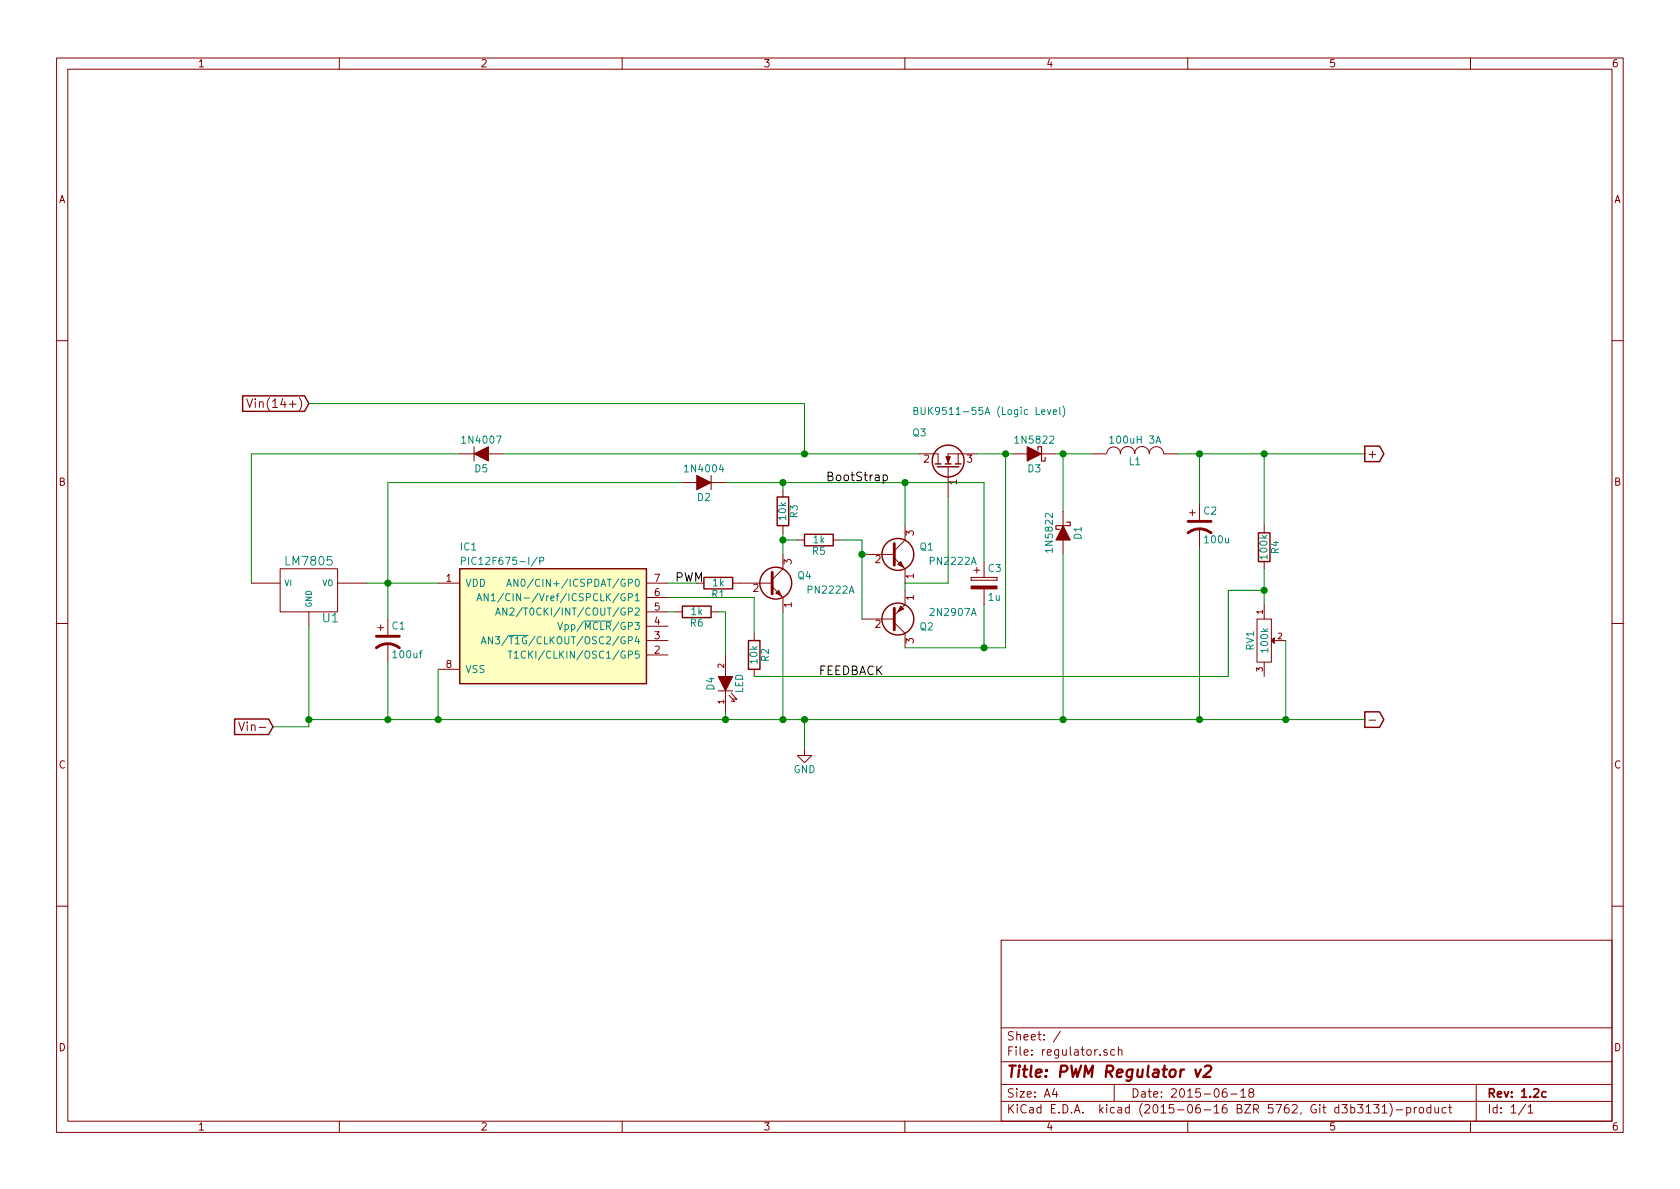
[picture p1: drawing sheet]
EESchema Schematic File Version 2
LIBS:regulator-rescue
LIBS:power
LIBS:device
LIBS:transistors
LIBS:conn
LIBS:linear
LIBS:regul
LIBS:74xx
LIBS:cmos4000
LIBS:adc-dac
LIBS:memory
LIBS:xilinx
LIBS:microcontrollers
LIBS:dsp
LIBS:microchip
LIBS:analog_switches
LIBS:motorola
LIBS:texas
LIBS:intel
LIBS:audio
LIBS:interface
LIBS:digital-audio
LIBS:philips
LIBS:display
LIBS:cypress
LIBS:siliconi
LIBS:opto
LIBS:atmel
LIBS:contrib
LIBS:valves
LIBS:microchip_dspic33dsc
LIBS:microchip_pic10mcu
LIBS:microchip_pic12mcu
LIBS:microchip_pic16mcu
LIBS:microchip_pic18mcu
LIBS:microchip_pic32mcu
LIBS:regulator-cache
EELAYER 25 0
EELAYER END
$Descr A4 11693 8268
encoding utf-8
Sheet 1 1
Title "PWM Regulator v2"
Date "2015-06-18"
Rev "1.2c"
Comp ""
Comment1 ""
Comment2 ""
Comment3 ""
Comment4 ""
$EndDescr
$Comp
L PIC12F675-I/P IC1
U 1 1
P 3850 4350
F 0 "IC1" H 3200 4900 50  0000 L CNN
F 1 "PIC12F675-I/P" H 3200 4800 50  0000 L CNN
F 2 "" H 3850 4350 60  0000 C CNN
F 3 "" H 3850 4350 60  0000 C CNN
	1    3850 4350
	1    0    0    -1  
$EndComp
$Comp
L R R1
U 1 1
P 5000 4050
F 0 "R1" V 5080 4050 50  0000 C CNN
F 1 "1k" V 5000 4050 50  0000 C CNN
F 2 "" V 4930 4050 30  0000 C CNN
F 3 "" H 5000 4050 30  0000 C CNN
	1    5000 4050
	0    1    1    0   
$EndComp
$Comp
L GND #PWR1
U 1 1
P 5600 5200
F 0 "#PWR1" H 5600 4950 50  0001 C CNN
F 1 "GND" H 5600 5050 50  0000 C CNN
F 2 "" H 5600 5200 60  0000 C CNN
F 3 "" H 5600 5200 60  0000 C CNN
	1    5600 5200
	1    0    0    -1  
$EndComp
Wire Wire Line
	5600 5000 5600 5200
Wire Wire Line
	3050 5000 3050 4650
Connection ~ 5600 5000
Connection ~ 5600 3150
$Comp
L INDUCTOR L1
U 1 1
P 7900 3150
F 0 "L1" V 7850 3150 50  0000 C CNN
F 1 "100uH 3A" V 8000 3150 50  0000 C CNN
F 2 "" H 7900 3150 60  0000 C CNN
F 3 "" H 7900 3150 60  0000 C CNN
	1    7900 3150
	0    -1   -1   0   
$EndComp
$Comp
L D_Schottky D1
U 1 1
P 7400 3700
F 0 "D1" H 7400 3800 50  0000 C CNN
F 1 "1N5822" H 7400 3600 50  0000 C CNN
F 2 "" H 7400 3700 60  0000 C CNN
F 3 "" H 7400 3700 60  0000 C CNN
	1    7400 3700
	0    1    1    0   
$EndComp
Wire Wire Line
	7400 5000 7400 3850
Wire Wire Line
	7400 3550 7400 3150
Connection ~ 7400 3150
$Comp
L CP1 C2
U 1 1
P 8350 3650
F 0 "C2" H 8375 3750 50  0000 L CNN
F 1 "100u" H 8375 3550 50  0000 L CNN
F 2 "" H 8350 3650 60  0000 C CNN
F 3 "" H 8350 3650 60  0000 C CNN
	1    8350 3650
	1    0    0    -1  
$EndComp
Wire Wire Line
	8200 3150 9500 3150
Text GLabel 9500 3150 2    60   Output ~ 0
+
$Comp
L LM7805 U1
U 1 1
P 2150 4100
F 0 "U1" H 2300 3904 60  0000 C CNN
F 1 "LM7805" H 2150 4300 60  0000 C CNN
F 2 "" H 2150 4100 60  0000 C CNN
F 3 "" H 2150 4100 60  0000 C CNN
	1    2150 4100
	1    0    0    -1  
$EndComp
Wire Wire Line
	2150 4350 2150 5050
Connection ~ 3050 5000
Wire Wire Line
	2550 4050 3050 4050
$Comp
L CP1 C1
U 1 1
P 2700 4450
F 0 "C1" H 2725 4550 50  0000 L CNN
F 1 "100uf" H 2725 4350 50  0000 L CNN
F 2 "" H 2700 4450 60  0000 C CNN
F 3 "" H 2700 4450 60  0000 C CNN
	1    2700 4450
	1    0    0    -1  
$EndComp
Wire Wire Line
	2700 4600 2700 5000
Connection ~ 2700 5000
$Comp
L R R2
U 1 1
P 5250 4550
F 0 "R2" V 5330 4550 50  0000 C CNN
F 1 "10k" V 5250 4550 50  0000 C CNN
F 2 "" V 5180 4550 30  0000 C CNN
F 3 "" H 5250 4550 30  0000 C CNN
	1    5250 4550
	1    0    0    -1  
$EndComp
Wire Wire Line
	8350 3150 8350 3500
Connection ~ 8350 3150
Wire Wire Line
	8350 5000 8350 3800
Connection ~ 7400 5000
$Comp
L POT RV1
U 1 1
P 8800 4450
F 0 "RV1" H 8800 4350 50  0000 C CNN
F 1 "100k" H 8800 4450 50  0000 C CNN
F 2 "" H 8800 4450 60  0000 C CNN
F 3 "" H 8800 4450 60  0000 C CNN
	1    8800 4450
	0    1    1    0   
$EndComp
$Comp
L R R4
U 1 1
P 8800 3800
F 0 "R4" V 8880 3800 50  0000 C CNN
F 1 "100k" V 8800 3800 50  0000 C CNN
F 2 "" V 8730 3800 30  0000 C CNN
F 3 "" H 8800 3800 30  0000 C CNN
	1    8800 3800
	1    0    0    -1  
$EndComp
Wire Wire Line
	8800 3150 8800 3650
Connection ~ 8800 3150
Wire Wire Line
	8800 3950 8800 4200
Connection ~ 8350 5000
Wire Wire Line
	4650 4050 4850 4050
Wire Wire Line
	5250 4700 8550 4700
Wire Wire Line
	8550 4700 8550 4100
Wire Wire Line
	8550 4100 8800 4100
Connection ~ 8800 4100
Wire Wire Line
	8950 5000 8950 4450
Text GLabel 9500 5000 2    60   Output ~ 0
-
Connection ~ 8950 5000
$Comp
L Q_NMOS_GDS-RESCUE-regulator Q3
U 1 1
P 6600 3250
F 0 "Q3" V 6850 3500 50  0000 R CNN
F 1 "BUK9511-55A (Logic Level)" V 7000 3500 50  0000 R CNN
F 2 "" H 6800 3350 29  0000 C CNN
F 3 "" H 6600 3250 60  0000 C CNN
	1    6600 3250
	0    -1   -1   0   
$EndComp
$Comp
L Q_NPN_EBC-RESCUE-regulator Q1
U 1 1
P 6200 3850
F 0 "Q1" H 6500 3900 50  0000 R CNN
F 1 "PN2222A" H 6800 3800 50  0000 R CNN
F 2 "" H 6400 3950 29  0000 C CNN
F 3 "" H 6200 3850 60  0000 C CNN
	1    6200 3850
	1    0    0    -1  
$EndComp
$Comp
L Q_PNP_EBC-RESCUE-regulator Q2
U 1 1
P 6200 4300
F 0 "Q2" H 6500 4350 50  0000 R CNN
F 1 "2N2907A" H 6800 4250 50  0000 R CNN
F 2 "" H 6400 4400 29  0000 C CNN
F 3 "" H 6200 4300 60  0000 C CNN
	1    6200 4300
	1    0    0    1   
$EndComp
Wire Wire Line
	6000 3750 6000 4300
$Comp
L D D2
U 1 1
P 4900 3350
F 0 "D2" H 4900 3450 50  0000 C CNN
F 1 "1N4004" H 4900 3250 50  0000 C CNN
F 2 "" H 4900 3350 60  0000 C CNN
F 3 "" H 4900 3350 60  0000 C CNN
	1    4900 3350
	-1   0    0    1   
$EndComp
$Comp
L CP C3
U 1 1
P 6850 4050
F 0 "C3" H 6875 4150 50  0000 L CNN
F 1 "1u" H 6875 3950 50  0000 L CNN
F 2 "" H 6888 3900 30  0000 C CNN
F 3 "" H 6850 4050 60  0000 C CNN
	1    6850 4050
	1    0    0    -1  
$EndComp
Wire Wire Line
	4650 4150 5250 4150
Wire Wire Line
	5250 4150 5250 4400
$Comp
L Q_NPN_EBC-RESCUE-regulator Q4
U 1 1
P 5350 4050
F 0 "Q4" H 5650 4100 50  0000 R CNN
F 1 "PN2222A" H 5950 4000 50  0000 R CNN
F 2 "" H 5550 4150 29  0000 C CNN
F 3 "" H 5350 4050 60  0000 C CNN
	1    5350 4050
	1    0    0    -1  
$EndComp
$Comp
L R R5
U 1 1
P 5700 3750
F 0 "R5" V 5780 3750 50  0000 C CNN
F 1 "1k" V 5700 3750 50  0000 C CNN
F 2 "" V 5630 3750 30  0000 C CNN
F 3 "" H 5700 3750 30  0000 C CNN
	1    5700 3750
	0    1    1    0   
$EndComp
$Comp
L R R3
U 1 1
P 5450 3550
F 0 "R3" V 5530 3550 50  0000 C CNN
F 1 "10k" V 5450 3550 50  0000 C CNN
F 2 "" V 5380 3550 30  0000 C CNN
F 3 "" H 5450 3550 30  0000 C CNN
	1    5450 3550
	1    0    0    -1  
$EndComp
Wire Wire Line
	5450 3700 5450 3850
Wire Wire Line
	5450 3400 5450 3350
Wire Wire Line
	5050 3350 6850 3350
Wire Wire Line
	5550 3750 5450 3750
Connection ~ 5450 3750
Wire Wire Line
	5450 5000 5450 4250
Connection ~ 5450 5000
Wire Wire Line
	5850 3750 6000 3750
Connection ~ 6000 3850
Wire Wire Line
	6850 4200 6850 4500
Wire Wire Line
	6600 4050 6600 3450
Connection ~ 5450 3350
Wire Wire Line
	6850 3350 6850 3900
Connection ~ 6300 3350
Wire Wire Line
	6300 3350 6300 3650
Wire Wire Line
	7000 4500 7000 3150
Connection ~ 7000 3150
Wire Wire Line
	2150 5000 9500 5000
Wire Wire Line
	2700 3350 2700 4300
Connection ~ 2700 4050
Wire Wire Line
	6300 4050 6300 4100
Wire Wire Line
	6300 4500 7000 4500
Connection ~ 6850 4500
Wire Wire Line
	6600 4050 6300 4050
Text Label 4700 4050 0    60   ~ 0
PWM
Text Label 5750 3350 0    60   ~ 0
BootStrap
Text Label 5700 4700 0    60   ~ 0
FEEDBACK
$Comp
L D_Schottky D3
U 1 1
P 7200 3150
F 0 "D3" H 7200 3250 50  0000 C CNN
F 1 "1N5822" H 7200 3050 50  0000 C CNN
F 2 "" H 7200 3150 60  0000 C CNN
F 3 "" H 7200 3150 60  0000 C CNN
	1    7200 3150
	-1   0    0    1   
$EndComp
Wire Wire Line
	7350 3150 7600 3150
Wire Wire Line
	6800 3150 7050 3150
Wire Wire Line
	1750 3150 1750 4050
Text GLabel 2150 2800 0    60   Input ~ 0
Vin(14+)
Wire Wire Line
	2150 2800 5600 2800
Wire Wire Line
	5600 2800 5600 3150
Text GLabel 1900 5050 0    60   Input ~ 0
Vin-
Wire Wire Line
	2150 5050 1900 5050
Connection ~ 2150 5000
$Comp
L LED D4
U 1 1
P 5050 4750
F 0 "D4" H 5050 4850 50  0000 C CNN
F 1 "LED" H 5050 4650 50  0000 C CNN
F 2 "" H 5050 4750 60  0000 C CNN
F 3 "" H 5050 4750 60  0000 C CNN
	1    5050 4750
	0    -1   -1   0   
$EndComp
$Comp
L R R6
U 1 1
P 4850 4250
F 0 "R6" V 4930 4250 50  0000 C CNN
F 1 "1k" V 4850 4250 50  0000 C CNN
F 2 "" V 4780 4250 30  0000 C CNN
F 3 "" H 4850 4250 30  0000 C CNN
	1    4850 4250
	0    1    1    0   
$EndComp
Wire Wire Line
	4700 4250 4650 4250
Wire Wire Line
	5000 4250 5050 4250
Wire Wire Line
	5050 4250 5050 4550
Wire Wire Line
	5050 4950 5050 5000
Connection ~ 5050 5000
Wire Wire Line
	2700 3350 4750 3350
Wire Wire Line
	3500 3150 6400 3150
$Comp
L D D5
U 1 1
P 3350 3150
F 0 "D5" H 3350 3250 50  0000 C CNN
F 1 "1N4007" H 3350 3050 50  0000 C CNN
F 2 "" H 3350 3150 60  0000 C CNN
F 3 "" H 3350 3150 60  0000 C CNN
	1    3350 3150
	1    0    0    1   
$EndComp
Wire Wire Line
	3200 3150 1750 3150
$EndSCHEMATC
